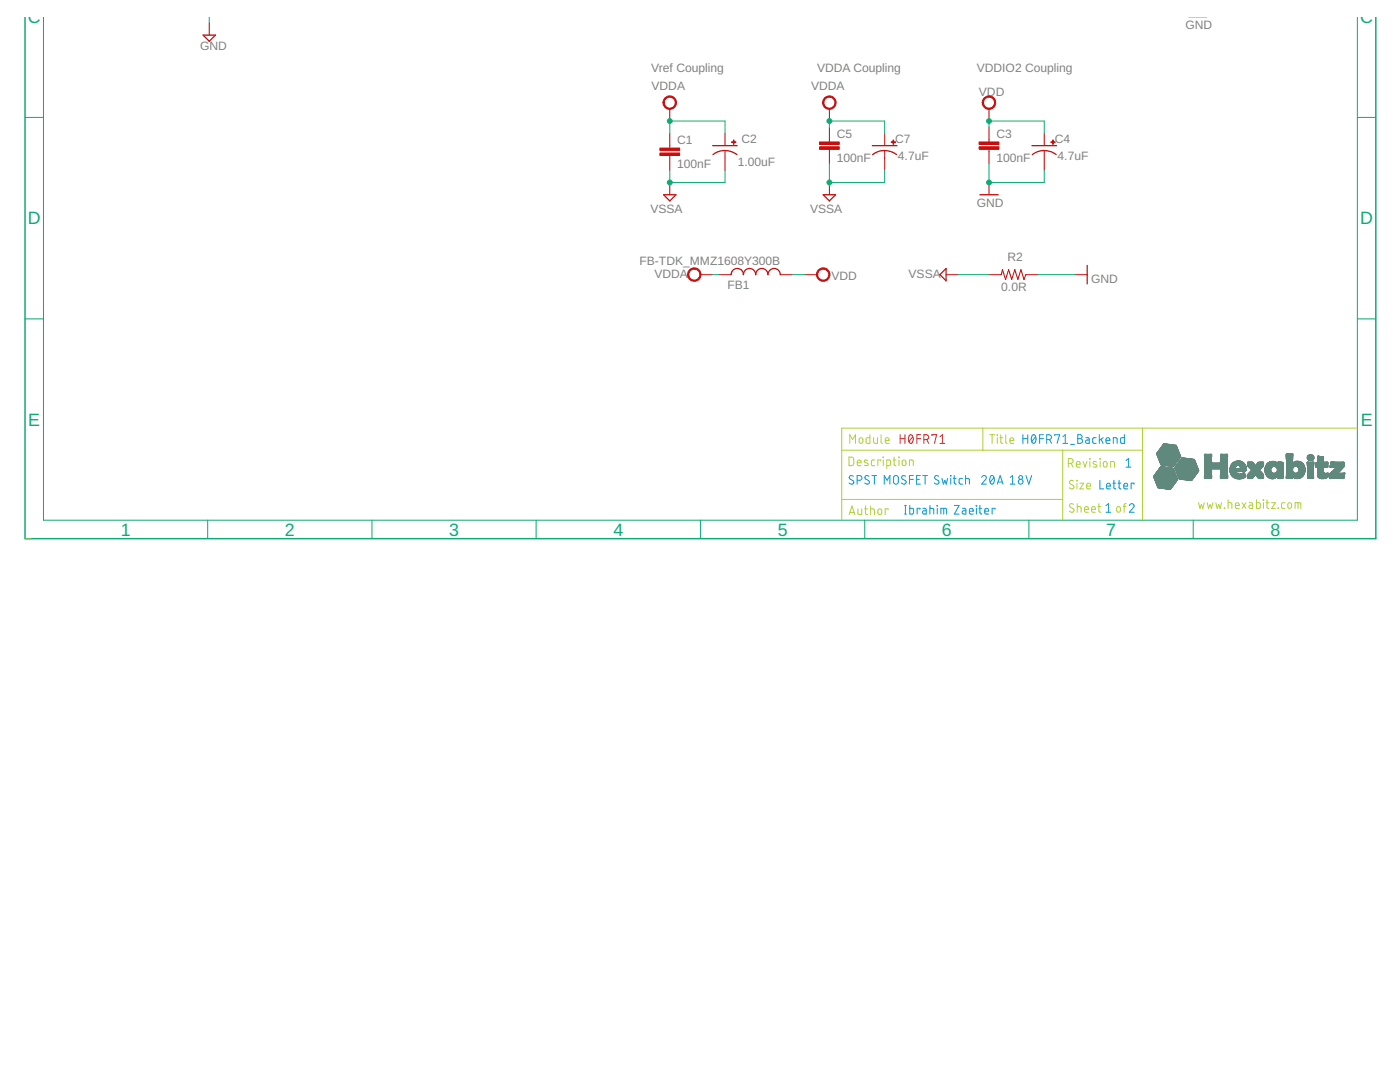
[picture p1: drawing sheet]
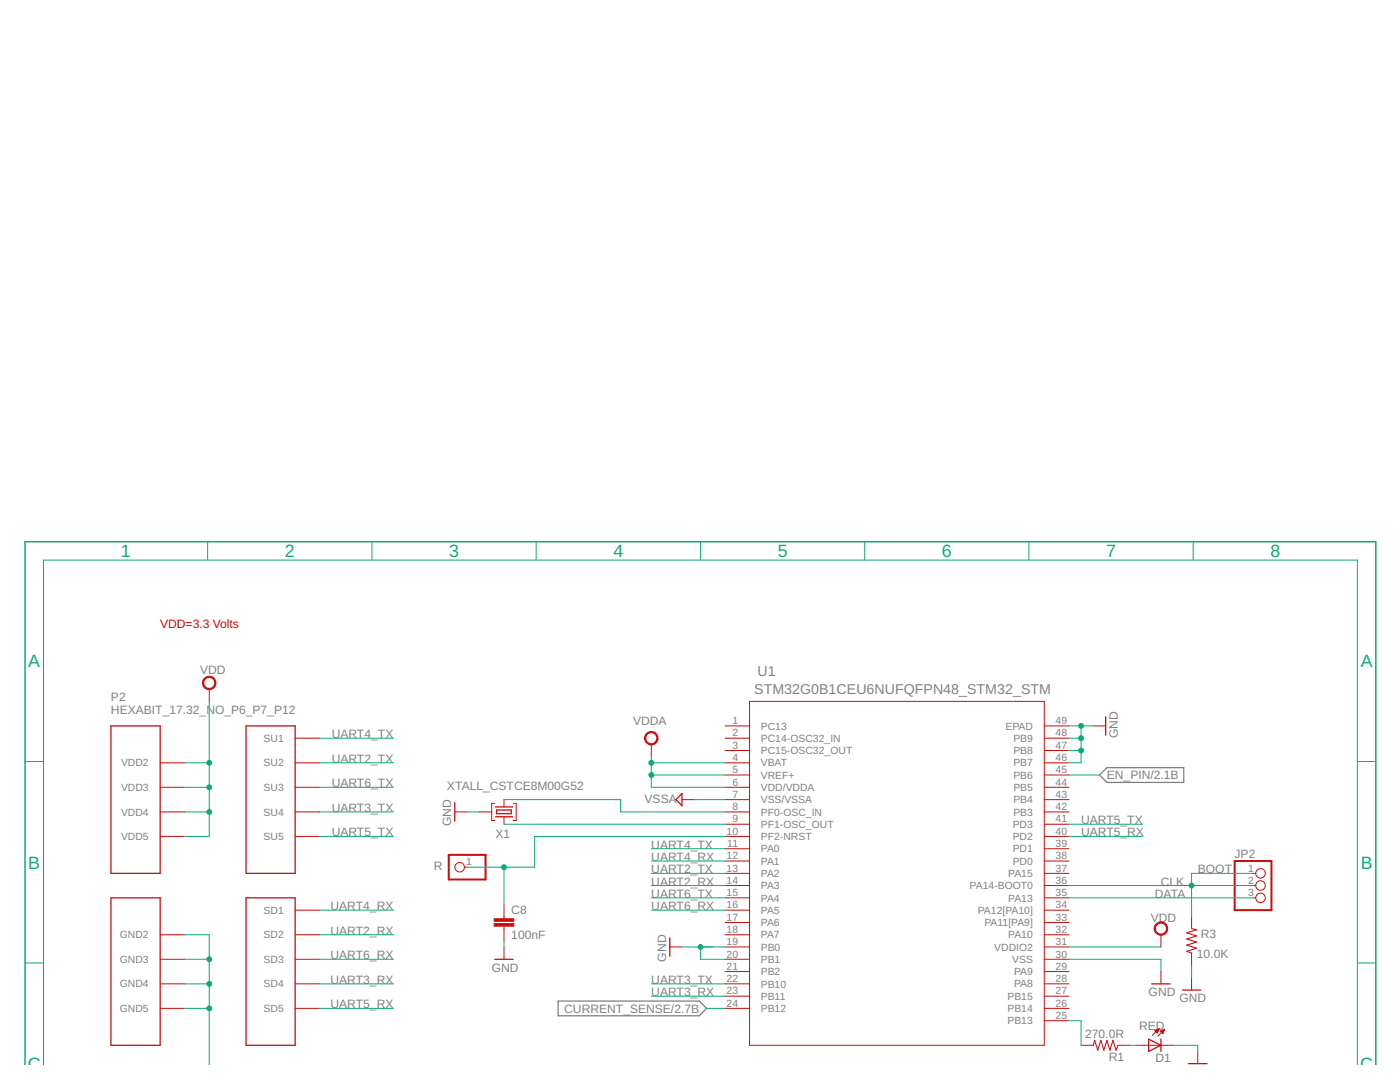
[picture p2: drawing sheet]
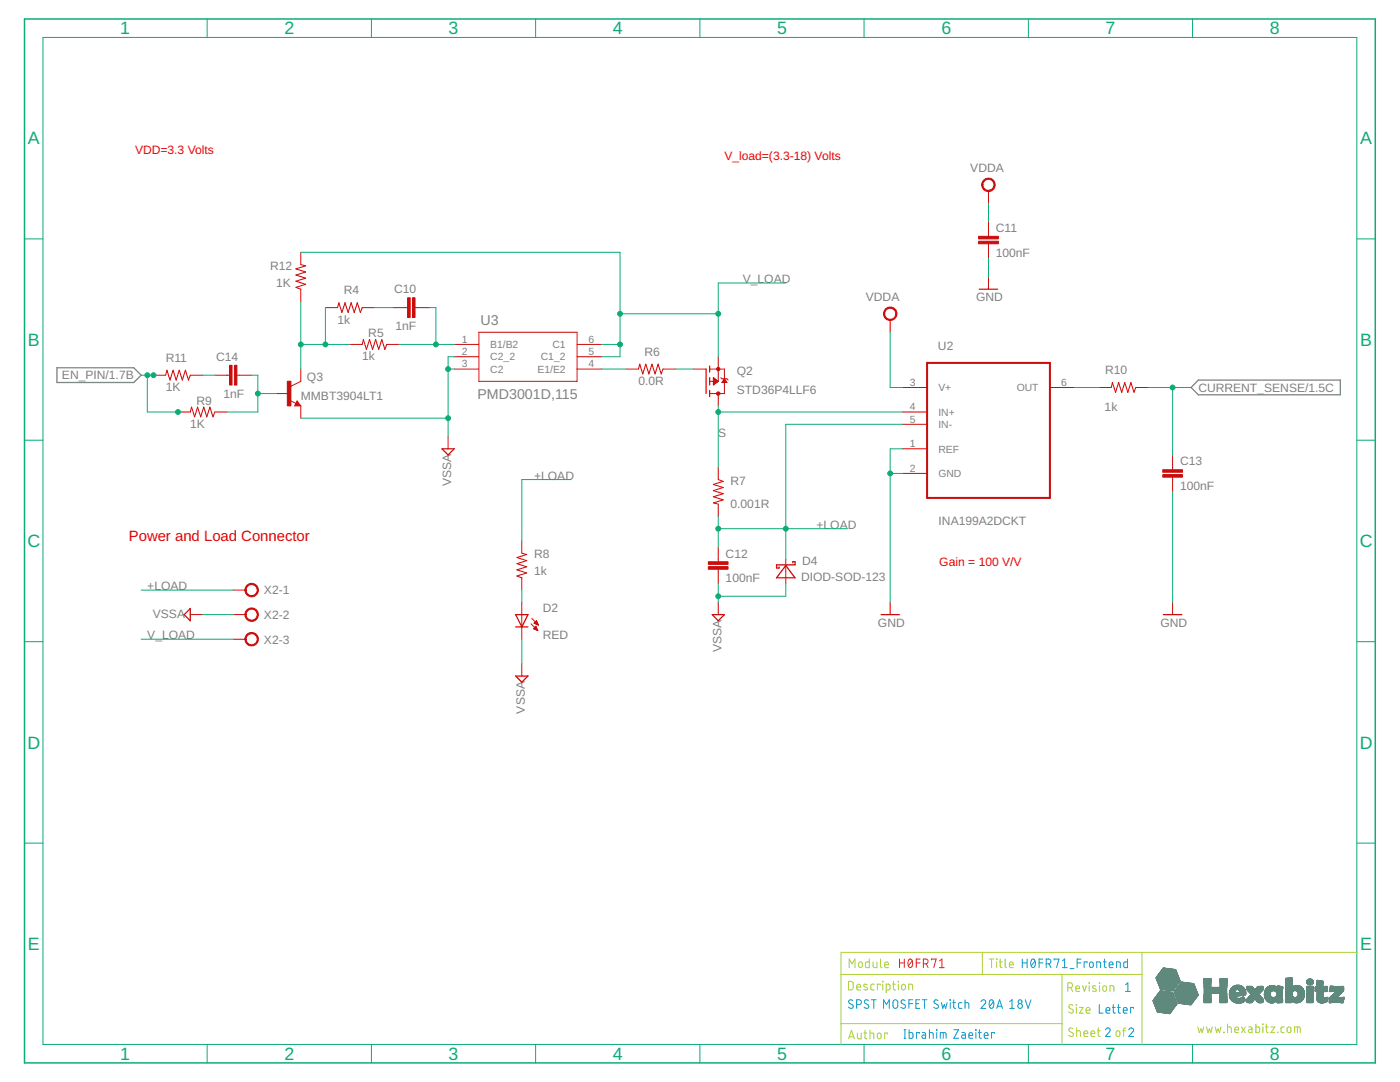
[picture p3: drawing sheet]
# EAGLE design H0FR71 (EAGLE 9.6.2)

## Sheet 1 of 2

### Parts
C1  100nF  C-0603  [C-0603]
C2  1.00uF  C-0805-POL  [C-0805-POL]
C3  100nF  C-0603  [C-0603]
C4  4.7uF  C-0805-POL  [C-0805-POL]
C5  100nF  C-0603  [C-0603]
C7  4.7uF  C-0805-POL  [C-0805-POL]
C8  100nF  C-0603  [C-0603]
D1  RED  VLMS1300-GS08  [VLMS1300-GS08]
FB1  FB-TDK_MMZ1608Y300B  [FB-TDK_MMZ1608Y300B]
JP2  PINHD-1X3  [1X03]
P2  HEXABIT_17.32_NO_P6_P7_P12  [HEXABIT_17.32_NO_P6_P7_P12]
R  PINHD-1X1  [1X01]
R1  270.0R  R-0603  [R-0603]
R2  0.0R  R-0603  [R-0603]
R3  10.0K  R-0603  [R-0603]
U1  STM32G0B1CEU6NUFQFPN48_STM32_STM  [UFQFPN48_STM32_STM]
X1  XTALL_CSTCE8M00G52  [XTALL_CSTCE8M00G52]

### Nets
AGND: C1.2 C2.2(-) C5.2 C7.2(-) R2.2 U1.7(VSS/VSSA) ; supply symbol labelled VSSA ; also sheet 2
CLK: JP2.1 JP2.2 R3.2 U1.36(PA14-BOOT0)
CURRENT_SENSE: U1.24(PB12) ; also sheet 2
DATA: JP2.3 U1.35(PA13)
EN_PIN: U1.45(PB6) ; also sheet 2
GND: C3.2 C4.2(-) C8.2 D1.C P2.PAD_PD8(GND2) P2.PAD_PD9(GND3) P2.PAD_PD10(GND4) P2.PAD_PD11(GND5) R2.1 R3.1 U1.19(PB0) U1.20(PB1) U1.30(VSS) U1.46(PB7) U1.47(PB8) U1.48(PB9) U1.49(EPAD) X1.P$2 ; also sheet 2
N$1: U1.9(PF1-OSC_OUT) X1.P$3
N$2: U1.8(PF0-OSC_IN) X1.P$1
N$3: R1.2 U1.25(PB13)
N$4: D1.A R1.1
N$5: C8.1 R.1 U1.10(PF2-NRST)
UART2_RX: P2.PAD_PD2(SD2) U1.14(PA3)
UART2_TX: P2.PAD_PU2(SU2) U1.13(PA2)
UART3_RX: P2.PAD_PD4(SD4) U1.23(PB11)
UART3_TX: P2.PAD_PU4(SU4) U1.22(PB10)
UART4_RX: P2.PAD_PD1(SD1) U1.12(PA1)
UART4_TX: P2.PAD_PU1(SU1) U1.11(PA0)
UART5_RX: P2.PAD_PD5(SD5) U1.40(PD2)
UART5_TX: P2.PAD_PU5(SU5) U1.41(PD3)
UART6_RX: P2.PAD_PD3(SD3) U1.16(PA5)
UART6_TX: P2.PAD_PU3(SU3) U1.15(PA4)
VDD: C3.1 C4.1(+) FB1.2 P2.PAD_PU8(VDD2) P2.PAD_PU9(VDD3) P2.PAD_PU10(VDD4) P2.PAD_PU11(VDD5) U1.31(VDDIO2)
VDDA: C1.1 C2.1(+) C5.1 C7.1(+) FB1.1 U1.4(VBAT) U1.5(VREF+) U1.6(VDD/VDDA) ; also sheet 2
Unconnected: U1.1(PC13) U1.2(PC14-OSC32_IN) U1.3(PC15-OSC32_OUT) U1.17(PA6) U1.18(PA7) U1.21(PB2) U1.26(PB14) U1.27(PB15) U1.28(PA8) U1.29(PA9) U1.32(PA10) U1.33(PA11[PA9]) U1.34(PA12[PA10]) U1.37(PA15) U1.38(PD0) U1.39(PD1) U1.42(PB3) U1.43(PB4) U1.44(PB5)

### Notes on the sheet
- VDD=3.3 Volts
- BOOT
- Vref Coupling | VDDA Coupling | VDDIO2 Coupling
- Module | H0FR71 | Title | H0FR71_Backend
- Description | Revision | 1
- SPST MOSFET Switch  20A 18V
- Size | Letter
- www.hexabitz.com
- Author | Ibrahim Zaeiter | Sheet   of | 1 | 2
- C:/Users/Admin/Desktop/logodraft.bmp

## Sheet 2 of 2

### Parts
C10  1nF  C-0603  [C-0603]
C11  100nF  C-0603  [C-0603]
C12  100nF  C-0603  [C-0603]
C13  100nF  C-0603  [C-0603]
C14  1nF  C-0603  [C-0603]
D2  RED  VLMS1300-GS08  [VLMS1300-GS08]
D4  DIOD-SOD-123  [SOD123]
Q2  STD36P4LLF6  [DPAK-3]
Q3  MMBT3904LT1  [MMBT3904LT1]
R4  1k  R-0603  [R-0603]
R5  1k  R-0603  [R-0603]
R6  0.0R  R-0603  [R-0603]
R7  0.001R  R-US_R2512  [R2512]
R8  1k  R-0603  [R-0603]
R9  1K  R-0603  [R-0603]
R10  1k  R-0603  [R-0603]
R11  1K  R-0603  [R-0603]
R12  1K  R-0603  [R-0603]
U2  INA199A2DCKT  [SOT65P210X110-6N]
U3  PMD3001D,115  PMD3001DSOT457_NEX  [SOT457_NEX]
X2  AK500/3  [AK500/3]

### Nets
+LOAD: C12.1 D4.2(C) R7.2 R8.2 U2.5(IN-) X2.1
AGND: C12.2 D2.C D4.1(A) Q3.2(E) U3.2(C2_2) U3.3(C2) X2.2 ; supply symbol labelled VSSA ; also sheet 1
CURRENT_SENSE: C13.1 R10.1 ; also sheet 1
EN_PIN: R9.2 R11.2 ; also sheet 1
GND: C11.2 C13.2 U2.1(REF) U2.2(GND) ; also sheet 1
N$7: C10.2 R5.1 U3.1(B1/B2)
N$8: D2.A R8.1
N$9: R10.2 U2.6(OUT)
N$10: Q2.1(G) R6.1
N$11: Q3.3(C) R4.2 R5.2 R12.1
N$12: R6.2 U3.4(E1/E2)
N$13: C10.1 R4.1
N$14: C14.2 Q3.1(B) R9.1
N$15: C14.1 R11.1
S: Q2.4(D) R7.1 U2.4(IN+)
V_LOAD: Q2.3(S) R12.2 U3.5(C1_2) U3.6(C1) X2.3
VDDA: C11.1 U2.3(V+) ; also sheet 1

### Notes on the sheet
- VDD=3.3 Volts
- V_load=(3.3-18)
- Power and Load Connector
- Gain = 100 V/V
- Module | H0FR71 | Title | H0FR71_Frontend
- Description | Revision | 1
- SPST MOSFET Switch  20A 18V
- Size | Letter
- www.hexabitz.com
- Author | Ibrahim Zaeiter | Sheet   of | 2 | 2

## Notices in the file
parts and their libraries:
HEXABITZ_ICs: COPYRIGHT: Copyright (C) 2022 Ultra Librarian. All rights reserved.
